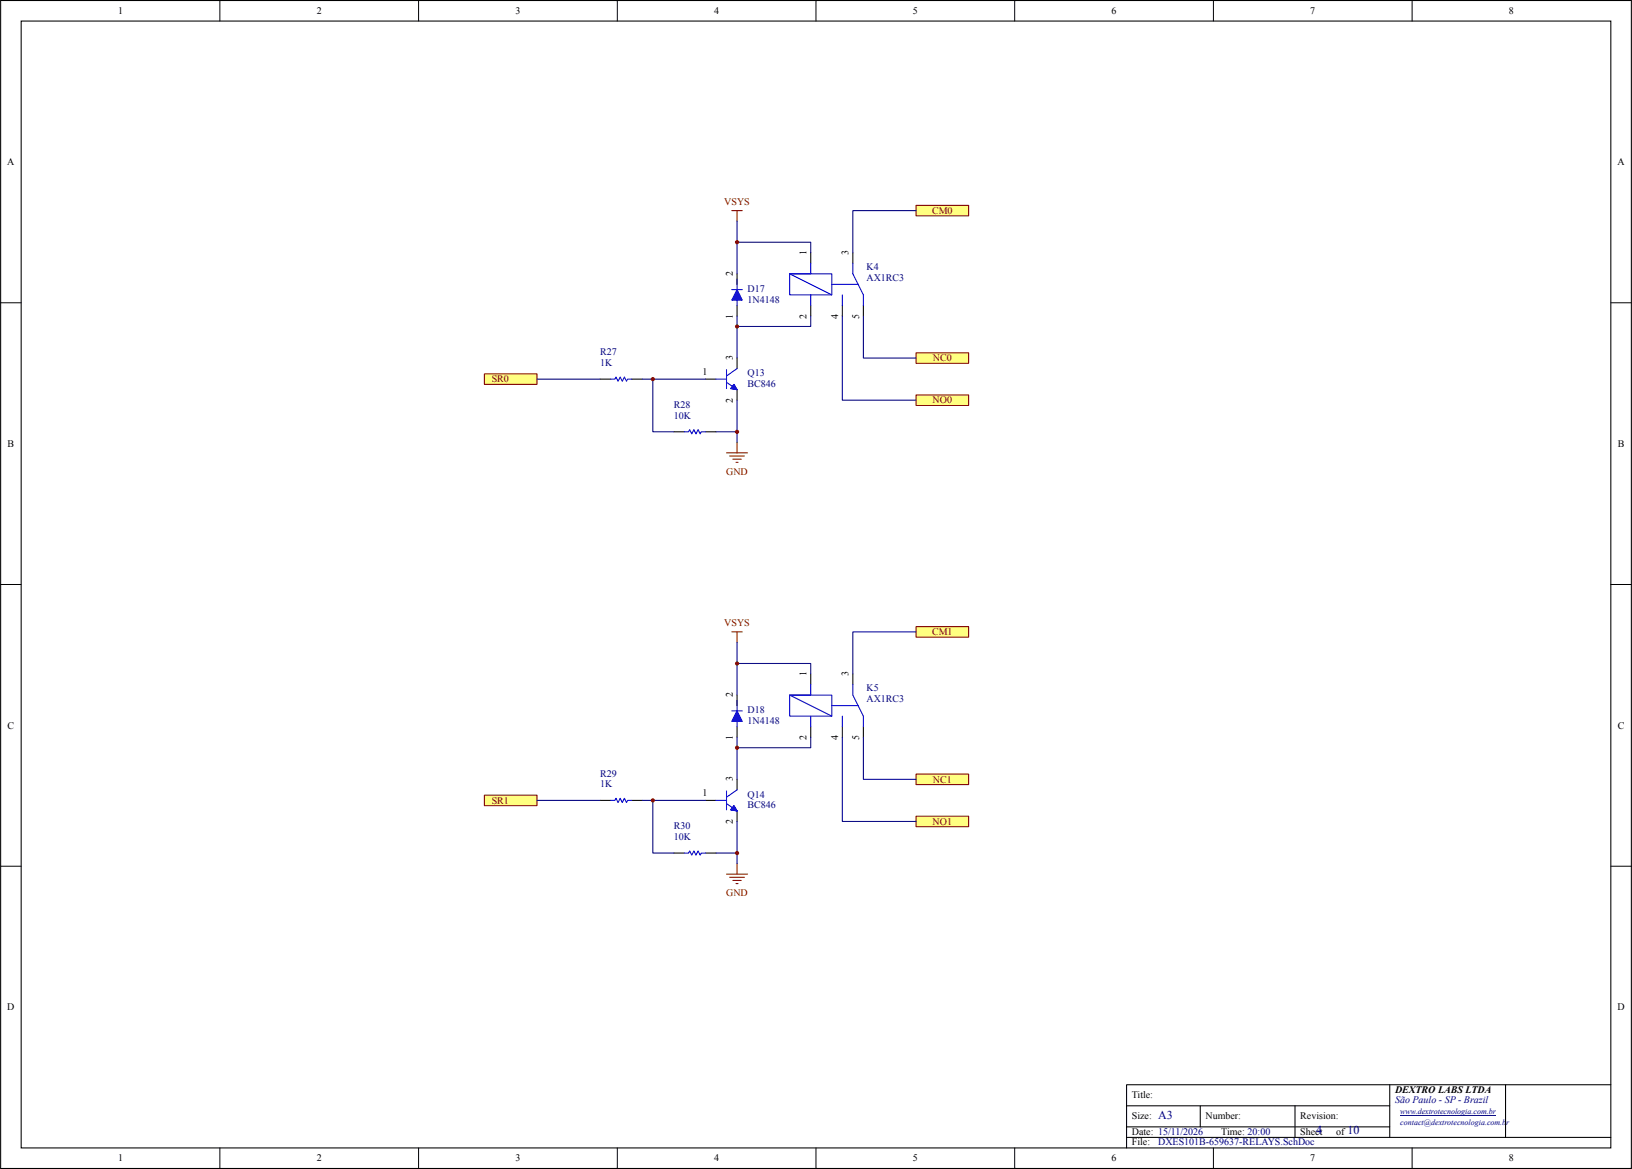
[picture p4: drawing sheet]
<svg xmlns="http://www.w3.org/2000/svg" width="394mm" height="282mm" viewBox="0 0 394 282" stroke-linecap="round" stroke-linejoin="round" font-family="sans-serif">
<path d="M.2 .1h393.3v281.7h-393.3zM5.1 5.1h383.5v271.7h-383.5z" fill="none" stroke="#000" stroke-width=".25"/>
<g fill="none" stroke="#000" stroke-width=".24">
<path d="M53 .1v5M101 .1v5M148.9 .1v5M196.8 .1v5M244.8 .1v5M292.7 .1v5M340.7 .1v5M.2 73h4.9M388.6 73h4.9M.2 140.9h4.9M388.6 140.9h4.9M.2 208.9h4.9"/>
<path d="M388.6 208.9h4.9M53 276.8v5M101 276.8v5M148.9 276.8v5M196.8 276.8v5M244.8 276.8v5M292.7 276.8v5M340.7 276.8v5"/>
</g>
<g fill="#ffff80" stroke="#800000" stroke-width=".25">
<path d="M116.9 90.2h12.6v2.5h-12.6z"/>
<path d="M116.9 191.7h12.6v2.6h-12.6z"/>
<path d="M221 49.5h12.7v2.6h-12.7z"/>
<path d="M221 95.2h12.7v2.6h-12.7z"/>
<path d="M221 186.7h12.7v2.5h-12.7z"/>
<path d="M221 151.1h12.7v2.5h-12.7z"/>
<path d="M221 196.8h12.7v2.6h-12.7z"/>
</g>
<path d="M337.8 268.9h23.1" fill="none" stroke="#000080" stroke-width=".24"/>
<g fill="none" stroke="#000" stroke-width=".25">
<path d="M177.8 66v2.6M177.8 73.6v2.6M195.6 61v2.5M195.6 73.6v2.6M203.2 73.6v2.6M205.7 61v2.5M208.3 73.6v2.6M144.8 91.4h2.5M152.4 91.4h2.5M170.2 91.4h2.5M177.8 86.3v2.6M177.8 94v2.5"/>
<path d="M162.6 104.1h2.5M170.2 104.1h2.5M177.8 167.6v2.6M177.8 175.2v2.6M195.6 162.5v2.6M195.6 175.2v2.6M203.2 175.2v2.6M205.7 162.5v2.6M208.3 175.2v2.6M144.8 193h2.5M152.4 193h2.5M170.2 193h2.5"/>
<path d="M177.8 187.9v2.6M177.8 195.6v2.5M162.6 205.7h2.5M170.2 205.7h2.5M271.8 266.7h63.5M271.8 274.3h116.8M271.8 271.7h63.5M289.5 266.7v5M312.4 266.7v7.6M335.3 261.6v12.7M363.2 261.6h-91.4v15.2M388.6 261.6h-25.4v12.7"/>
</g>
<g fill="none" stroke="#00f" stroke-width=".25">
<path d="M176.5 69.8h2.6M177.2 71.1h1.2M177.8 67.3v2.5M177.8 71.1v2.5M190.5 66h10.2v5.1h-10.2zM195.6 63.5v2.5h-5.1l10.2 5.1M195.6 71.1v2.5M200.7 68.6h6.3M203.2 71.1v2.5M205.7 63.5v2.5l2.6 5.1v2.5M147.3 91.4h1l.3-.5 .5 1 .5-1 .5 1 .5-1 .5 1 .3-.5h1M172.7 91.4h2.6"/>
<path d="M175.3 92.2l2.5 1.8M175.3 89.1v4.6M177 92.7l.8 1.3-1.5-.3zM177.8 88.9l-2.5 1.8M165.1 104.1h1l.3-.5 .5 1 .5-1 .5 1 .5-1 .5 1 .3-.5h1M176.5 171.4h2.6M177.2 172.7h1.2M177.8 168.9v2.5M177.8 172.7v2.5M190.5 167.6h10.2v5.1h-10.2zM195.6 165.1v2.5h-5.1l10.2 5.1M195.6 172.7v2.5"/>
<path d="M200.7 170.2h6.3M203.2 172.7v2.5M205.7 165.1v2.5l2.6 5.1v2.5M147.3 193h1l.3-.5 .5 1 .5-1 .5 1 .5-1 .5 1 .3-.5h1M172.7 193h2.6M175.3 190.7v4.6M175.3 193.8l2.5 1.8M177 194.3l.8 1.3-1.5-.3zM177.8 190.5l-2.5 1.8M165.1 205.7h1l.3-.5 .5 1 .5-1 .5 1 .5-1 .5 1 .3-.5h1"/>
</g>
<g fill="#00f" stroke="#00f" stroke-width=".25">
<path d="M177.8 69.8l1.3 2.6h-2.6z"/>
<path d="M177 92.7l.8 1.3-1.5-.3z"/>
<path d="M177.8 171.4l1.3 2.6h-2.6z"/>
<path d="M177 194.3l.8 1.3-1.5-.3z"/>
</g>
<g fill="none" stroke="#800000" stroke-width=".25">
<path d="M176.5 50.8h2.6M177.8 50.8v2.5M175.3 109.2h5M176 110h3.6M176.8 110.7h2M177.5 111.5h.6M177.8 106.7v2.5M176.5 152.4h2.6M177.8 152.4v2.5M175.3 210.8h5M176 211.6h3.6M176.8 212.3h2"/>
<path d="M177.5 213.1h.6M177.8 208.3v2.5"/>
</g>
<path d="M221 85.1h12.7v2.5h-12.7z" fill="#ffff80" stroke="#800000" stroke-width=".25"/>
<g fill="none" stroke="#000080" stroke-width=".25">
<path d="M177.8 58.4h17.8v2.6M177.8 53.3v12.7M221 50.8h-15.3v10.2M177.8 76.2v10.1M195.6 76.2v2.5h-17.8M203.2 76.2v20.3h17.8M208.3 76.2v10.1h12.7M129.5 91.4h15.3M154.9 91.4h15.3M157.5 91.4v12.7h5.1M177.8 96.5v10.2M172.7 104.1h5.1"/>
<path d="M177.8 160h17.8v2.5M177.8 154.9v12.7M221 152.4h-15.3v10.1M177.8 177.8v10.1M195.6 177.8v2.5h-17.8M203.2 177.8v20.3h17.8M208.3 177.8v10.1h12.7M129.5 193h15.3M154.9 193h15.3M157.5 193v12.7h5.1M177.8 198.1v10.2M172.7 205.7h5.1"/>
</g>
<g fill="#800000">
<circle cx="157.5" cy="193" r=".51"/>
<circle cx="157.5" cy="91.4" r=".51"/>
<circle cx="177.8" cy="205.7" r=".51"/>
<circle cx="177.8" cy="180.3" r=".51"/>
<circle cx="177.8" cy="160" r=".51"/>
<circle cx="177.8" cy="104.1" r=".51"/>
<circle cx="177.8" cy="78.7" r=".51"/>
<circle cx="177.8" cy="58.4" r=".51"/>
</g>
<g font-size="2.9" fill="#000080">
<text x="279.4" y="269.9">A3</text>
<text x="317.5" y="273.5">4</text>
<text x="325.1" y="273.5">10</text>
</g>
<g font-size="2.4">
<text x="28.5" y="3.4">1</text>
<text x="76.4" y="3.4">2</text>
<text x="124.3" y="3.4">3</text>
<text x="172.3" y="3.4">4</text>
<text x="220.2" y="3.4">5</text>
<text x="268.1" y="3.4">6</text>
<text x="316.1" y="3.4">7</text>
<text x="364" y="3.4">8</text>
<text x="1.8" y="39.8">A</text>
<text x="390.2" y="39.8">A</text>
<text x="194.5" y="61.5" transform="rotate(-90 194.5 61.5)">1</text>
<text x="204.7" y="61.5" transform="rotate(-90 204.7 61.5)">3</text>
<text x="176.8" y="66.5" transform="rotate(-90 176.8 66.5)">2</text>
<text x="176.8" y="76.9" transform="rotate(-90 176.8 76.9)">1</text>
<text x="194.5" y="76.9" transform="rotate(-90 194.5 76.9)">2</text>
<text x="202.2" y="76.9" transform="rotate(-90 202.2 76.9)">4</text>
<text x="207.2" y="76.9" transform="rotate(-90 207.2 76.9)">5</text>
<text x="176.8" y="86.9" transform="rotate(-90 176.8 86.9)">3</text>
<text x="169.5" y="90.4">1</text>
<text x="176.8" y="97.2" transform="rotate(-90 176.8 97.2)">2</text>
<text x="1.8" y="107.8">B</text>
<text x="390.3" y="107.8">B</text>
<text x="194.5" y="163" transform="rotate(-90 194.5 163)">1</text>
<text x="204.7" y="163" transform="rotate(-90 204.7 163)">3</text>
<text x="176.8" y="168.1" transform="rotate(-90 176.8 168.1)">2</text>
<text x="1.8" y="175.7">C</text>
<text x="176.8" y="178.5" transform="rotate(-90 176.8 178.5)">1</text>
<text x="194.5" y="178.5" transform="rotate(-90 194.5 178.5)">2</text>
<text x="202.2" y="178.5" transform="rotate(-90 202.2 178.5)">4</text>
<text x="207.2" y="178.5" transform="rotate(-90 207.2 178.5)">5</text>
<text x="390.3" y="175.7">C</text>
<text x="169.5" y="192">1</text>
<text x="176.8" y="188.4" transform="rotate(-90 176.8 188.4)">3</text>
<text x="176.8" y="198.8" transform="rotate(-90 176.8 198.8)">2</text>
<text x="1.8" y="243.6">D</text>
<text x="390.2" y="243.6">D</text>
<text x="336.5" y="263.5">DEXTRO LABS LTDA</text>
<text x="273" y="264.7">Title:</text>
<text x="273" y="269.8">Size:</text>
<text x="290.8" y="269.8">Number:</text>
<text x="313.7" y="269.8">Revision:</text>
<text x="273" y="273.6">Date: 15/11/2026</text>
<text x="294.6" y="273.6">Time: 20:00</text>
<text x="313.7" y="273.6">Sheet</text>
<text x="322.3" y="273.6">of</text>
<text x="28.5" y="280.1">1</text>
<text x="76.4" y="280.1">2</text>
<text x="124.3" y="280.1">3</text>
<text x="172.3" y="280.1">4</text>
<text x="220.2" y="280.1">5</text>
<text x="268.1" y="280.1">6</text>
<text x="273" y="276.2">File:</text>
<text x="316.1" y="280.1">7</text>
<text x="364" y="280.1">8</text>
</g>
<g font-size="2.4" fill="#800000">
<text x="174.7" y="49.4">VSYS</text>
<text x="224.8" y="51.6">CM0</text>
<text x="225" y="87.1">NC0</text>
<text x="118.6" y="92.2">SR0</text>
<text x="225" y="97.3">NO0</text>
<text x="175.2" y="114.4">GND</text>
<text x="174.7" y="151">VSYS</text>
<text x="224.8" y="153.2">CM1</text>
<text x="225" y="188.7">NC1</text>
<text x="118.6" y="193.8">SR1</text>
<text x="225" y="198.9">NO1</text>
<text x="175.2" y="216">GND</text>
</g>
<g font-size="2.4" fill="#000080">
<text x="209" y="65.1">K4</text>
<text x="180.3" y="70.5">D17</text>
<text x="209" y="67.7">AX1RC3</text>
<text x="180.3" y="73">1N4148</text>
<text x="144.8" y="85.7">R27</text>
<text x="144.8" y="88.2">1K</text>
<text x="180.3" y="90.8">Q13</text>
<text x="180.3" y="93.3">BC846</text>
<text x="162.6" y="98.4">R28</text>
<text x="162.6" y="100.9">10K</text>
<text x="209" y="166.7">K5</text>
<text x="180.3" y="172">D18</text>
<text x="209" y="169.2">AX1RC3</text>
<text x="180.3" y="174.6">1N4148</text>
<text x="144.8" y="187.3">R29</text>
<text x="144.8" y="189.8">1K</text>
<text x="180.3" y="192.4">Q14</text>
<text x="180.3" y="194.9">BC846</text>
<text x="162.6" y="200">R30</text>
<text x="162.6" y="202.5">10K</text>
<text x="336.5" y="266">São Paulo - SP - Brazil</text>
<text x="279.4" y="276.2">DXES101B-659637-RELAYS.SchDoc</text>
</g>
<g font-size="1.9" fill="#000080">
<text x="337.8" y="268.7">www.dextrotecnologia.com.br</text>
<text x="337.8" y="271.2">contact@dextrotecnologia.com.br</text>
</g>
</svg>
